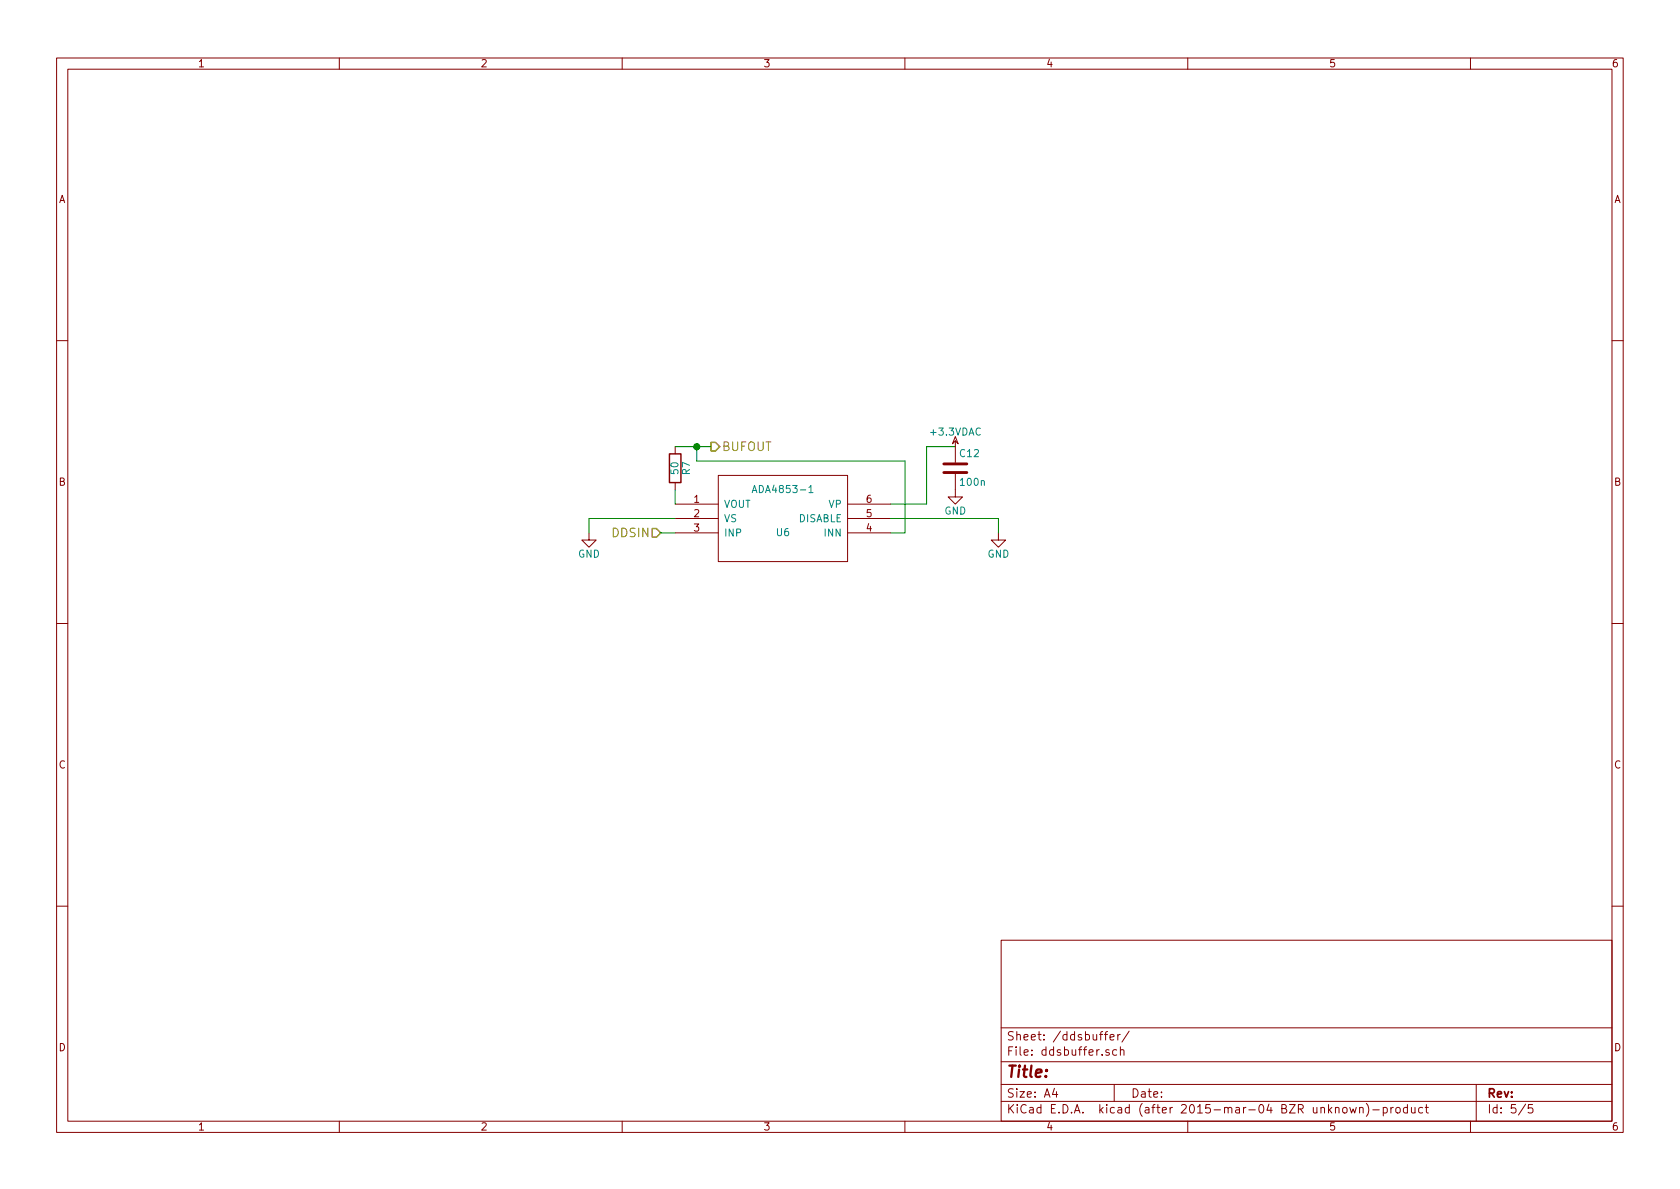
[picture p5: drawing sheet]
EESchema Schematic File Version 2
LIBS:power
LIBS:device
LIBS:transistors
LIBS:conn
LIBS:linear
LIBS:regul
LIBS:74xx
LIBS:cmos4000
LIBS:adc-dac
LIBS:memory
LIBS:xilinx
LIBS:special
LIBS:microcontrollers
LIBS:dsp
LIBS:microchip
LIBS:analog_switches
LIBS:motorola
LIBS:texas
LIBS:intel
LIBS:audio
LIBS:interface
LIBS:digital-audio
LIBS:philips
LIBS:display
LIBS:cypress
LIBS:siliconi
LIBS:opto
LIBS:atmel
LIBS:contrib
LIBS:valves
LIBS:bce
EELAYER 25 0
EELAYER END
$Descr A4 11693 8268
encoding utf-8
Sheet 5 5
Title ""
Date ""
Rev ""
Comp ""
Comment1 ""
Comment2 ""
Comment3 ""
Comment4 ""
$EndDescr
$Comp
L ADA4853-1 U6
U 1 1
P 5450 3600
F 0 "U6" H 5450 3500 50  0000 C CNN
F 1 "ADA4853-1" H 5450 3800 50  0000 C CNN
F 2 "Housings_SOT-23_SOT-143_TSOT-6:SC-70-6" H 5450 3800 50  0001 C CNN
F 3 "DOCUMENTATION" H 5450 3400 50  0001 C CNN
	1    5450 3600
	1    0    0    -1  
$EndComp
$Comp
L GND #PWR035
U 1 1
P 4100 3700
F 0 "#PWR035" H 4100 3450 50  0001 C CNN
F 1 "GND" H 4100 3550 50  0000 C CNN
F 2 "" H 4100 3700 60  0000 C CNN
F 3 "" H 4100 3700 60  0000 C CNN
	1    4100 3700
	1    0    0    -1  
$EndComp
Wire Wire Line
	4100 3600 4700 3600
Text HLabel 4600 3700 0    60   Input ~ 0
DDSIN
Wire Wire Line
	4100 3700 4100 3600
Wire Wire Line
	4600 3700 4700 3700
$Comp
L C C12
U 1 1
P 6650 3250
F 0 "C12" H 6675 3350 50  0000 L CNN
F 1 "100n" H 6675 3150 50  0000 L CNN
F 2 "Capacitors_SMD:C_0402" H 6688 3100 30  0001 C CNN
F 3 "" H 6650 3250 60  0000 C CNN
	1    6650 3250
	1    0    0    -1  
$EndComp
$Comp
L GND #PWR036
U 1 1
P 6650 3400
F 0 "#PWR036" H 6650 3150 50  0001 C CNN
F 1 "GND" H 6650 3250 50  0000 C CNN
F 2 "" H 6650 3400 60  0000 C CNN
F 3 "" H 6650 3400 60  0000 C CNN
	1    6650 3400
	1    0    0    -1  
$EndComp
$Comp
L GND #PWR037
U 1 1
P 6950 3700
F 0 "#PWR037" H 6950 3450 50  0001 C CNN
F 1 "GND" H 6950 3550 50  0000 C CNN
F 2 "" H 6950 3700 60  0000 C CNN
F 3 "" H 6950 3700 60  0000 C CNN
	1    6950 3700
	1    0    0    -1  
$EndComp
Wire Wire Line
	6200 3600 6950 3600
Wire Wire Line
	6950 3600 6950 3700
Wire Wire Line
	6200 3500 6450 3500
Wire Wire Line
	6450 3500 6450 3100
Wire Wire Line
	6450 3100 6650 3100
$Comp
L +3.3VDAC #PWR038
U 1 1
P 6650 3100
F 0 "#PWR038" H 6800 3050 50  0001 C CNN
F 1 "+3.3VDAC" H 6650 3200 50  0000 C CNN
F 2 "" H 6650 3100 60  0000 C CNN
F 3 "" H 6650 3100 60  0000 C CNN
	1    6650 3100
	1    0    0    -1  
$EndComp
$Comp
L R R7
U 1 1
P 4700 3250
F 0 "R7" V 4780 3250 50  0000 C CNN
F 1 "50" V 4700 3250 50  0000 C CNN
F 2 "Resistors_SMD:R_0603" V 4630 3250 30  0001 C CNN
F 3 "" H 4700 3250 30  0000 C CNN
	1    4700 3250
	1    0    0    -1  
$EndComp
Wire Wire Line
	4700 3500 4700 3400
Text HLabel 4950 3100 2    60   Output ~ 0
BUFOUT
Wire Wire Line
	4700 3100 4950 3100
Wire Wire Line
	6200 3700 6300 3700
Wire Wire Line
	6300 3700 6300 3200
Wire Wire Line
	6300 3200 4850 3200
Wire Wire Line
	4850 3200 4850 3100
Connection ~ 4850 3100
$EndSCHEMATC
